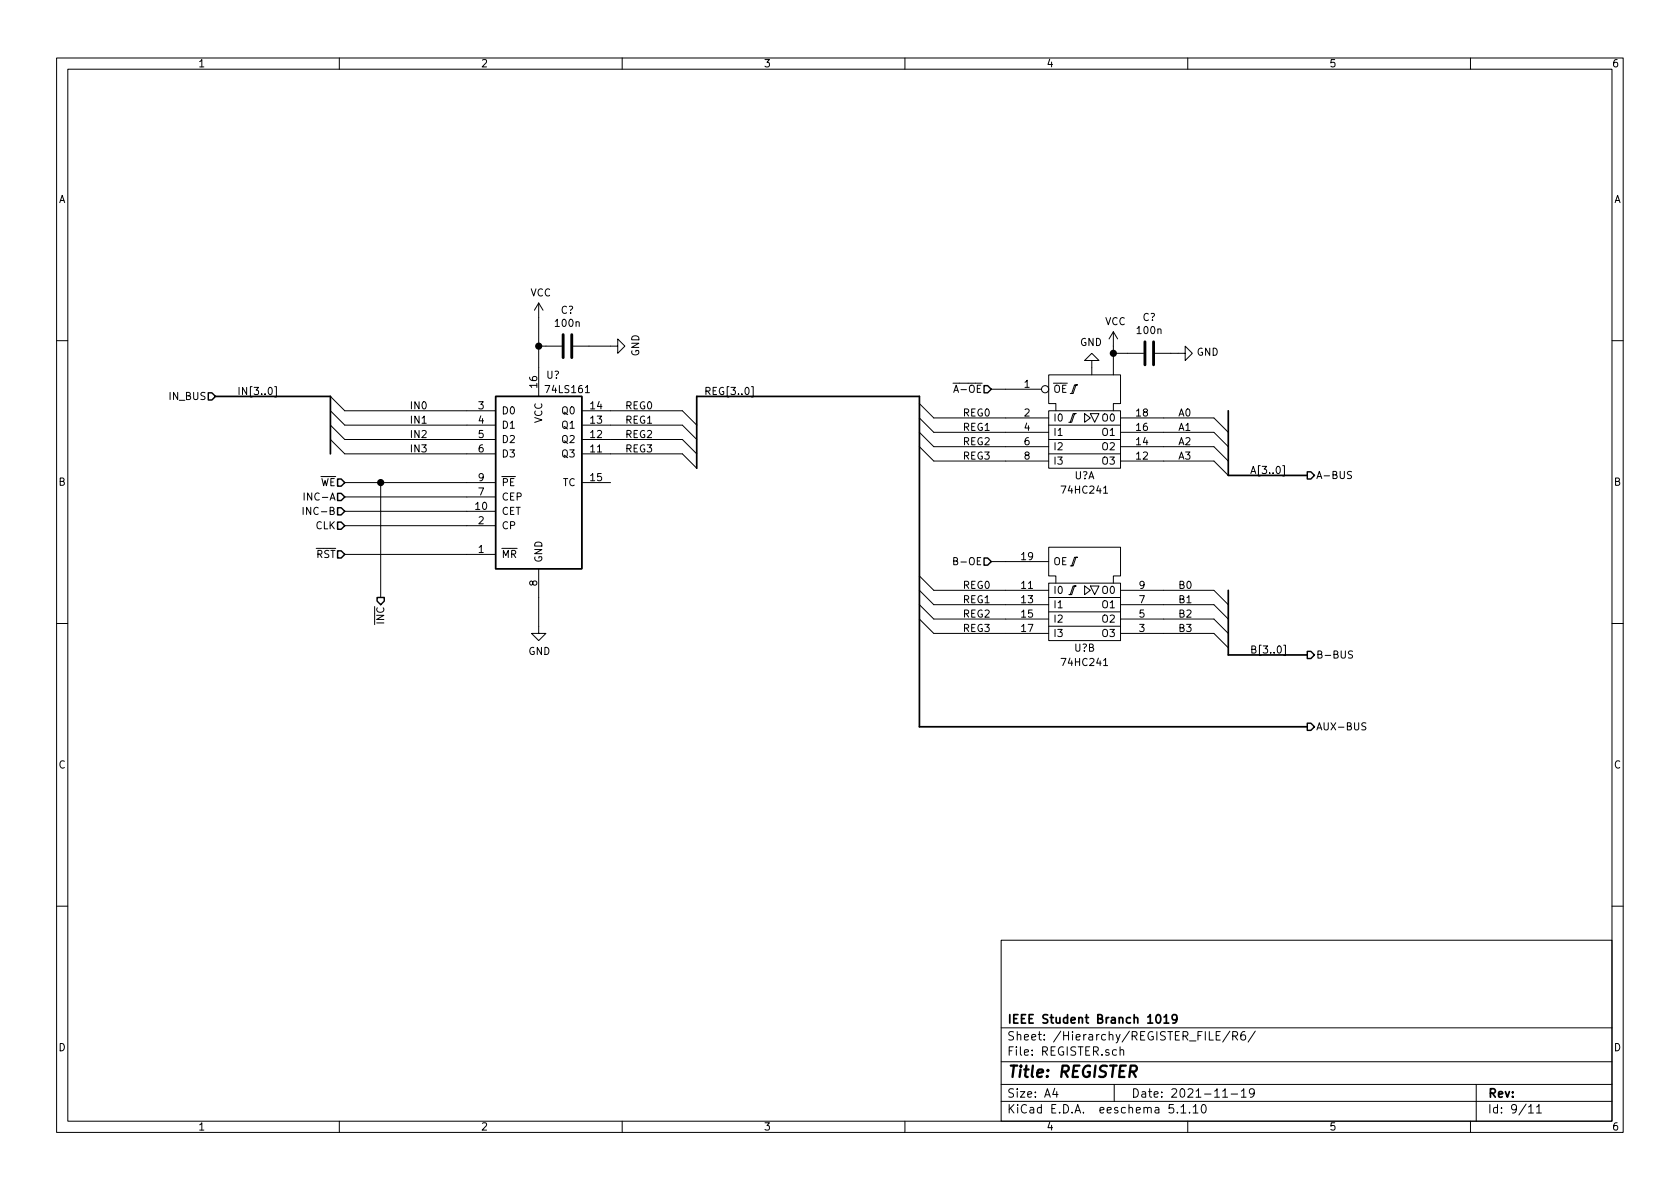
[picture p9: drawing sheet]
<svg xmlns="http://www.w3.org/2000/svg" width="297mm" height="210mm" viewBox="0 0 297 210" stroke-linecap="round" stroke-linejoin="round" font-family="sans-serif">
<g fill="none" stroke="#000" stroke-width=".18">
<path d="M10 10.3h277v189.9h-277zM12 12.2h273v186.1h-273zM60 10.3v1.9M110 10.3v1.9M160 10.3v1.9M210 10.3v1.9M260 10.3v1.9M95.2 53.6l-.7 1.3M95.2 53.6v16.5M95.2 53.6l.8 1.3M196.8 58.7l-.7 1.2M196.8 58.7v7.6"/>
<path d="M196.8 58.7l.8 1.2M10 60.2h2M47.6 68.6l.1-.1a.69 .69 0 0 1 .5 .6 .69 .69 0 0 1-.5 .7 .83 .83 0 0 1-.1-1.2zM48.6 68.4h.3v1.8h-.3M58.4 77.7l2.6 2.6h26.6M58.4 75.2l2.6 2.5h26.6M58.4 72.6l2.6 2.6h26.6M58.4 70.1l2.6 2.5h26.6M95.2 61.2h4.1M101.3 61.2h7.9v-1.3l1.3 1.3-1.3 1.3v-1.3M102.9 77.7h17.7l2.6 2.6M102.9 75.2h17.7l2.6 2.5"/>
<path d="M102.9 72.6h17.7l2.6 2.6M103.5 69.4h.7M132.9 68.4h.3v1.8h-.3M162.6 79l2.5 2.5h20.3M162.6 76.4l2.5 2.6h20.3M162.6 73.9l2.5 2.5h20.3M162.6 71.4l2.5 2.5h20.3M168.5 67.8h1.1M168.6 69.4l.5-1.3 .4 1.3M175.3 68.8h8.8M185.4 72.6h12.7v10.2h-12.7zM185.4 77.7h12.7"/>
<path d="M185.4 75.2h12.7M186.7 72.6v-1.2h-1.3v-5.1h12.7v5.1h-1.3v1.2M189 74.7h.5l.5-1.6h.2h-.5l-.5 1.6M189.2 69.6h.5l.5-1.5h.3h-.5l-.5 1.5M191.8 73.1l1 .8-1 .8zM192.8 73.1h1.5l-.8 1.6zM193 63.7h1.3l-1.3-1.2-1.2 1.2h1.2v2.6M196.8 62.5h5.4M198.1 79h16.5l2.6 2.5M198.1 76.4h16.5l2.6 2.6M198.1 73.9h16.5l2.6 2.5M204.2 62.5h5.3v-1.3l1.3 1.3-1.3 1.2v-1.2"/>
<path d="M285 60.2h2M53.6 89.7v1.3M53.8 87.2v1.2M61 98h26.6M61 90.4h26.6M61 85.3h26.6M61 93h26.6M61 87.9h26.6M67.3 85.3v20.4M102.9 80.3h17.7l2.6 2.5M102.9 85.3h5M168.6 99.2h.6l.1-.2-.1-.3-.6-.1v1.3h.5l.2-.2v-.3l-.2-.2"/>
<path d="M175.3 99.3h10.1M185.4 80.3h12.7M195.1 87.2h.7M198.1 81.5h16.5l2.6 2.6M226.8 82.3h.3v1.9h-.3M239 83.4h-.5l-.2 .1-.1 .2 .2 .2 .4 .2 .2 .3-.3 .2h-.5M10 110.3h2M95.2 100.6v11.4h1.3l-1.3 1.3-1.2-1.3h1.2M162.6 101.8l2.5 2.6h20.3M162.6 104.4l2.5 2.5h20.3M162.6 106.9l2.5 2.6h20.3M162.6 109.5l2.5 2.5h20.3"/>
<path d="M185.4 103.1h12.7v10.2h-12.7zM185.4 108.2h12.7M185.4 110.7h12.7M185.4 105.7h12.7M186.7 103.1v-1.3h-1.3v-5h12.7v5h-1.3v1.3M189 105.2h.5l.5-1.6h.2h-.5l-.5 1.6M189.2 100.1h.5l.5-1.6h.3h-.5l-.5 1.6M191.8 103.6l1 .8-1 .8zM192.8 103.6h1.5l-.8 1.6zM195.1 117.7h.7M198.1 104.4h16.5l2.6 2.5M198.1 106.9h16.5l2.6 2.6"/>
<path d="M198.1 109.5h16.5l2.6 2.5M198.1 112h16.5l2.6 2.5M227 114.1h.3v1.8h-.3M239.1 115.2l-.4-.1-.3 .3 .1 .3 .6 .2v.4l-.2 .1-.5-.1M285 110.3h2M241.5 127.9l-.5-.1-.2 .1v.3l.1 .2 .5 .1 .1 .3-.3 .3-.4-.1M10 160.2h2M177 166.3h108v32h-108zM285 160.2h2M60 198.3v1.9M110 198.3v1.9M160 198.3v1.9"/>
<path d="M177 194.8h108M177 191.8h108M177 187.8h108M177 181.8h108M186.5 192.5l-.4 1h1M186.8 193v1M197 191.8v3M198 185.7l.3-.1 .3 .1 .1 .9M198 185.1v1.5M208.2 196.7v.1M208.8 195.8l.4-.5v1.5M208.8 196.8h.9"/>
<path d="M210 198.3v1.9M210.3 196.7v.1M211 195.8l.4-.5v1.5M211 196.8h.8M212.6 195.4l.2-.1a.8 .8 0 0 1 .5 .8 .8 .8 0 0 1-.5 .7 1 1 0 0 1-.2-1.4zM215 183.1h.5M215.7 182.4h-.7v1.5h.7M216.2 194h.8M217.4 182.3l-1.2 2M217.7 193.5h1.1M218 183.2l.7-.1 .1-.2-.1-.3-.2-.2h-.5v1.5M218.3 183.2l.5 .7"/>
<path d="M219.5 193l.4-.5v1.5M219.5 194h.8M220.1 182.4a.59 .59 0 0 0-.7 .7l.1 .7 .2 .1 .5-.1v-.5l-.1-.2-.4-.1-.3 .3M221.8 193.2l-.3 .3h-.3l-.3-.3v-.4l.2-.2 .4-.1 .2 .2a1.13 1.13 0 0 1-.2 1.2l-.4 .1M221.9 182.3l-1.2 2M260 198.3v1.9M261 191.8v6.5M270.3 195.8l.4-.5v1.5M270.3 196.8h.8M271.7 195.8l.4-.5v1.5M271.7 196.8h.8"/>
<circle cx="184.8" cy="68.8" r=".63"/>
</g>
<path d="M199.8 189.5h.8a.56 .56 0 0 0 .4-.5 .56 .56 0 0 0-.3-.6h-.8l-.2 2" fill="none" stroke="#000" stroke-width=".41"/>
<path d="M38.1 70.1h20.3v10.2M217.2 72.6v11.5h13.9M123.2 82.8v-12.7h39.4v58.4h68.5M217.2 104.4v11.4h13.9M204.5 179.6l.2-.2a.81 .81 0 0 1 .6 .6 .81 .81 0 0 1-.3 .8l-.1 .1a.79 .79 0 0 1-.4-1.3zM205.8 179.9l.4-.5v1.5M205.8 180.9h.9M208.1 180.1l-.1 .1a.48 .48 0 0 1-.6 .1l-.2-.2 .2-.6a.48 .48 0 0 1 .6 .1 1.27 1.27 0 0 1-.2 1.2l-.4 .1" fill="none" stroke="#000" stroke-width=".3"/>
<path d="M99.6 59.2v4M101.1 59.2v4M202.4 60.4v4.1M204 60.4v4.1" fill="none" stroke="#000" stroke-width=".51"/>
<g fill="none" stroke="#000" stroke-width=".25">
<path d="M36.8 69.5h.7l.6 .6-.6 .6h-.7zM87.6 70.1h15.3v30.5h-15.3zM174 68.2h.6l.7 .6-.7 .7h-.6zM59.7 87.2h.6l.7 .7-.7 .6h-.6zM59.7 84.7h.6l.7 .6-.7 .7h-.6zM59.7 89.8h.6l.7 .6-.7 .7h-.6zM59.7 92.3h.6l.7 .7-.7 .6h-.6zM59.7 97.4h.6l.7 .6-.7 .7h-.6zM174 98.7h.6l.7 .6-.7 .6h-.6zM231.1 83.4h.7l.6 .7-.6 .6h-.7zM66.7 105.7h1.2v.6l-.6 .6-.6-.6zM231.1 115.2h.7l.6 .6-.6 .7h-.7z"/>
<path d="M231.1 127.9h.7l.6 .6-.6 .7h-.7z"/>
</g>
<g fill="#000" stroke="#000" stroke-width=".25">
<circle cx="95.3" cy="61.2" r=".51"/>
<circle cx="196.9" cy="62.5" r=".51"/>
<circle cx="67.3" cy="85.3" r=".51"/>
</g>
<text font-size="2.8" x="178" y="190.5">Title: REGISTER</text>
<g font-size="2.1">
<text x="178" y="184">Sheet: /Hierarchy/REGISTER_FILE/R6/</text>
<text x="178" y="181">IEEE Student Branch 1019</text>
<text x="178" y="186.7">File: REGISTER.sch</text>
<text x="178" y="196.9">KiCad E.D.A. eeschema 5.1.10</text>
<text x="178" y="194.1">Size: A4</text>
<text x="200" y="194.1">Date: 2021-11-19</text>
<text x="263" y="194.1">Rev:</text>
<text x="263" y="196.9">Id: 9/11</text>
</g>
<g font-size="1.8">
<text x="35" y="11.9">1</text>
<text x="85" y="11.9">2</text>
<text x="135" y="11.9">3</text>
<text x="185" y="11.9">4</text>
<text x="235" y="11.9">5</text>
<text x="285" y="11.9">6</text>
<text x="10.4" y="35.9">A</text>
<text x="285.4" y="35.9">A</text>
<text x="93.8" y="52.4">VCC</text>
<text x="98.3" y="57.8">100n</text>
<text x="99.2" y="55.5">C?</text>
<text x="195.4" y="57.5">VCC</text>
<text x="201.2" y="59.1">100n</text>
<text x="202" y="56.8">C?</text>
<text x="113" y="63" transform="rotate(-90 113 63)">GND</text>
<text x="191" y="61.2">GND</text>
<text x="211.6" y="62.9">GND</text>
<text x="30.1" y="70.7">IN_BUS</text>
<text x="41.9" y="69.8">IN[3..0]</text>
<text x="95" y="68.5" transform="rotate(-90 95 68.5)">16</text>
<text x="96.6" y="67">U?</text>
<text x="96.7" y="69.5">74LS161</text>
<text x="124.5" y="69.8">REG[3..0]</text>
<text x="169.3" y="69.5">A-OE</text>
<text x="181.1" y="68.6">1</text>
<text x="186.2" y="69.5">OE</text>
<text x="72.4" y="77.5">IN2</text>
<text x="72.4" y="74.9">IN1</text>
<text x="72.4" y="72.4">IN0</text>
<text x="84.6" y="72.4">3</text>
<text x="84.6" y="74.9">4</text>
<text x="84.6" y="77.5">5</text>
<text x="88.6" y="73.3">D0</text>
<text x="88.6" y="75.8">D1</text>
<text x="95.9" y="74.8" transform="rotate(-90 95.9 74.8)">VCC</text>
<text x="99.5" y="75.8">Q1</text>
<text x="99.5" y="73.3">Q0</text>
<text x="104.4" y="77.5">12</text>
<text x="104.4" y="74.9">13</text>
<text x="104.4" y="72.4">14</text>
<text x="110.5" y="77.5">REG2</text>
<text x="110.5" y="74.9">REG1</text>
<text x="110.5" y="72.4">REG0</text>
<text x="170.2" y="73.7">REG0</text>
<text x="170.2" y="76.2">REG1</text>
<text x="181.1" y="73.7">2</text>
<text x="181.1" y="76.2">4</text>
<text x="186.2" y="74.5">I0</text>
<text x="186.2" y="77.1">I1</text>
<text x="195" y="77.1">O1</text>
<text x="195" y="74.5">O0</text>
<text x="201" y="76.2">16</text>
<text x="201" y="73.7">18</text>
<text x="208.3" y="73.7">A0</text>
<text x="208.3" y="76.2">A1</text>
<text x="72.4" y="80">IN3</text>
<text x="84.6" y="80">6</text>
<text x="88.6" y="78.4">D2</text>
<text x="88.6" y="80.9">D3</text>
<text x="99.5" y="80.9">Q3</text>
<text x="99.5" y="78.4">Q2</text>
<text x="104.4" y="80">11</text>
<text x="110.5" y="80">REG3</text>
<text x="170.2" y="78.7">REG2</text>
<text x="170.2" y="81.3">REG3</text>
<text x="181.1" y="78.7">6</text>
<text x="181.1" y="81.3">8</text>
<text x="186.2" y="79.6">I2</text>
<text x="186.2" y="82.2">I3</text>
<text x="195" y="82.2">O3</text>
<text x="195" y="79.6">O2</text>
<text x="201" y="81.3">12</text>
<text x="201" y="78.7">14</text>
<text x="208.3" y="78.7">A2</text>
<text x="208.3" y="81.3">A3</text>
<text x="221" y="83.8">A[3..0]</text>
<text x="10.4" y="85.9">B</text>
<text x="54.5" y="88.5">INC-A</text>
<text x="56.6" y="86">WE</text>
<text x="84.6" y="87.6">7</text>
<text x="84.6" y="85.1">9</text>
<text x="88.6" y="88.5">CEP</text>
<text x="88.6" y="86">PE</text>
<text x="99.5" y="86">TC</text>
<text x="104.4" y="85.1">15</text>
<text x="188" y="87.3">74HC241</text>
<text x="190" y="84.8">U?A</text>
<text x="232.7" y="84.7">A-BUS</text>
<text x="285.4" y="85.9">B</text>
<text x="54.5" y="91.1">INC-B</text>
<text x="55.8" y="93.6">CLK</text>
<text x="84.1" y="90.2">10</text>
<text x="84.6" y="92.7">2</text>
<text x="88.6" y="91.1">CET</text>
<text x="88.6" y="93.6">CP</text>
<text x="55.9" y="98.7">RST</text>
<text x="84.6" y="97.8">1</text>
<text x="88.6" y="98.7">MR</text>
<text x="95.9" y="99.6" transform="rotate(-90 95.9 99.6)">GND</text>
<text x="169.3" y="99.9">B-OE</text>
<text x="180.6" y="99.1">19</text>
<text x="186.2" y="99.9">OE</text>
<text x="95" y="103.6" transform="rotate(-90 95 103.6)">8</text>
<text x="170.2" y="104.1">REG0</text>
<text x="170.2" y="106.7">REG1</text>
<text x="180.6" y="104.1">11</text>
<text x="180.6" y="106.7">13</text>
<text x="186.2" y="105">I0</text>
<text x="186.2" y="107.6">I1</text>
<text x="195" y="107.6">O1</text>
<text x="195" y="105">O0</text>
<text x="201.4" y="106.7">7</text>
<text x="201.4" y="104.1">9</text>
<text x="208.3" y="104.1">B0</text>
<text x="208.3" y="106.7">B1</text>
<text x="67.9" y="110.2" transform="rotate(-90 67.9 110.2)">INC</text>
<text x="170.2" y="109.2">REG2</text>
<text x="170.2" y="111.8">REG3</text>
<text x="180.6" y="109.2">15</text>
<text x="180.6" y="111.8">17</text>
<text x="186.2" y="110.1">I2</text>
<text x="186.2" y="112.6">I3</text>
<text x="195" y="112.6">O3</text>
<text x="195" y="110.1">O2</text>
<text x="201.4" y="111.8">3</text>
<text x="201.4" y="109.2">5</text>
<text x="208.3" y="109.2">B2</text>
<text x="208.3" y="111.8">B3</text>
<text x="93.4" y="115.8">GND</text>
<text x="188" y="117.8">74HC241</text>
<text x="190" y="115.2">U?B</text>
<text x="221" y="115.6">B[3..0]</text>
<text x="232.7" y="116.5">B-BUS</text>
<text x="232.7" y="129.2">AUX-BUS</text>
<text x="10.4" y="135.9">C</text>
<text x="285.4" y="135.9">C</text>
<text x="10.4" y="185.9">D</text>
<text x="285.4" y="185.9">D</text>
<text x="35" y="199.9">1</text>
<text x="85" y="199.9">2</text>
<text x="135" y="199.9">3</text>
<text x="185" y="199.9">4</text>
<text x="235" y="199.9">5</text>
<text x="285" y="199.9">6</text>
</g>
</svg>
